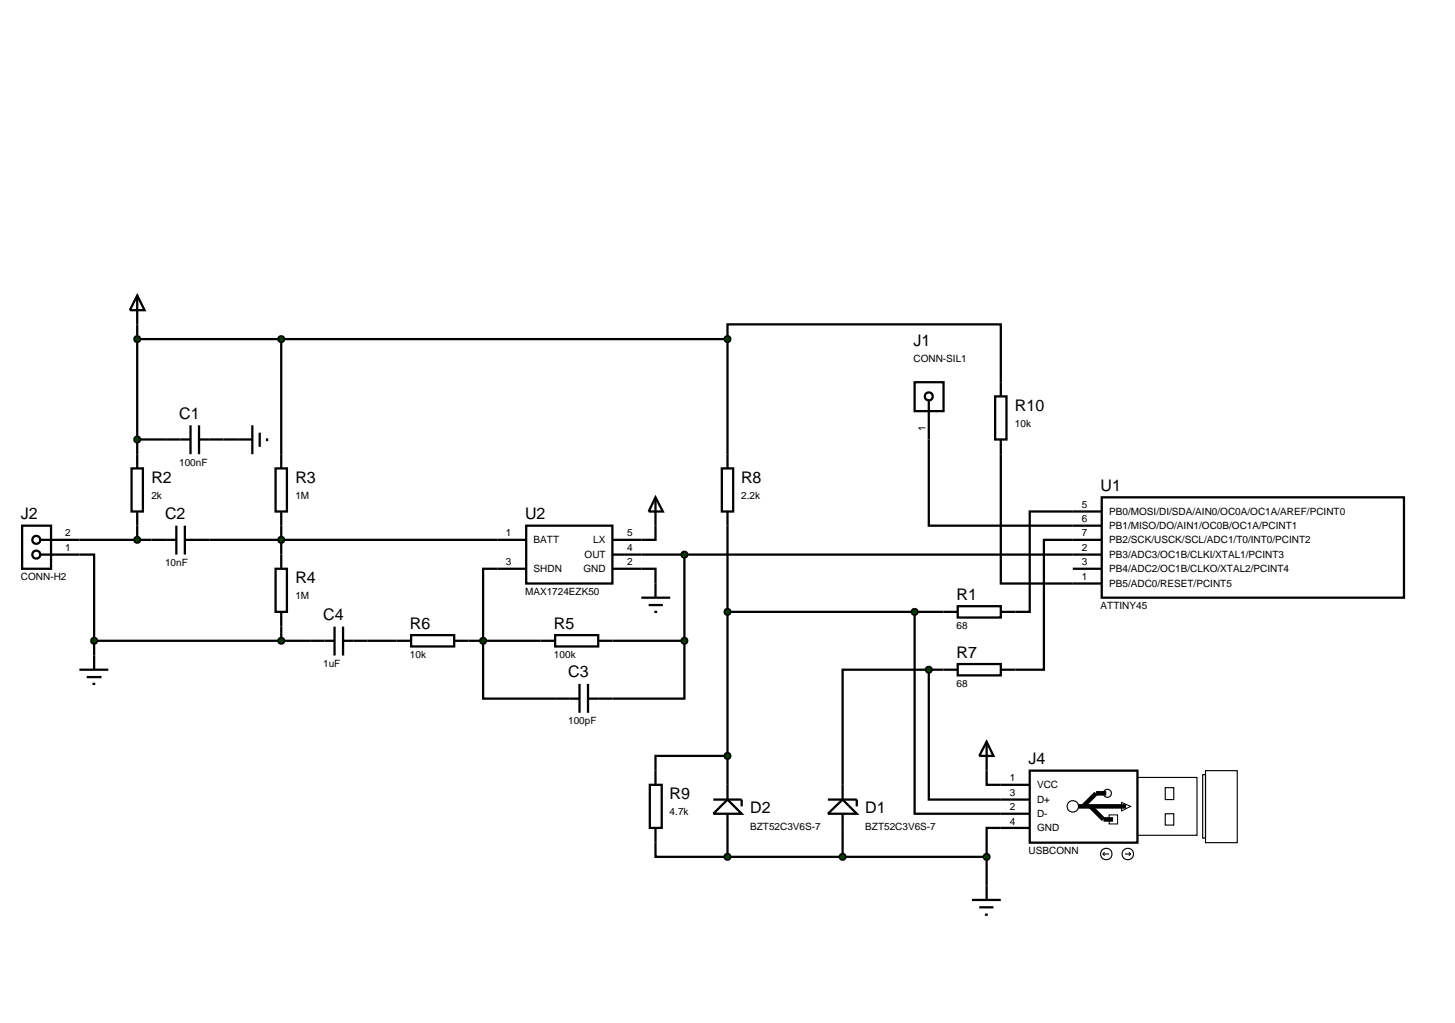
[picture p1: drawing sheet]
<svg xmlns="http://www.w3.org/2000/svg" width="257mm" height="180mm" viewBox="0 0 257 180" stroke-linecap="round" stroke-linejoin="round" font-family="sans-serif">
<g fill="none" stroke="#000" stroke-width=".4">
<path d="M24.2 52.1l1.3 2.6h-2.6zM24.2 52.1v30.5M24.2 59.8h104.1M49.6 59.8v20.3M128.3 59.8v-2.6h48.2v10.2M128.3 59.8v20.3M24.2 77.5h9.4M33.6 75v5.1M35.1 77.5h9.4M35.1 75v5.1M44.5 75v5.1M45.8 76.3v2.5"/>
<path d="M47.1 77.3v.5M163.8 77.5v15.2h30.5M3.9 92.7h5.1v7.6h-5.1zM7.2 97.8h9.4v15.2M7.2 95.2h23.9M23.2 82.6h2v7.6h-2zM24.2 90.2v5M31.1 92.7v5.1M32.6 95.2h60.2M32.6 92.7v5.1M49.6 92.7v5.1M92.8 92.7h15.2v10.2h-15.2z"/>
<path d="M108 97.8h86.3M115.6 87.7v7.5h-7.6M115.6 87.7l1.3 2.5h-2.5zM120.7 97.8v15.2M128.3 92.7v45.7M176.5 80.1v22.8h17.8M194.3 87.7h53.3v17.7h-53.3zM194.3 90.2h-12.7v17.7h-2.5M194.3 95.2h-10.2v22.9h-5M14 118.1h5.1M15.3 119.4h2.6M16.6 113v5.1"/>
<path d="M16.6 113h38.1M49.6 110.5v2.5M64.8 113h5.1M82.6 113h12.7M92.8 100.3h-7.6v22.9h12.7M108 100.3h7.6v5.1M108 113h12.7M113.1 105.4h5.1M114.4 106.7h2.5M115.4 107.9h.5M120.7 113v10.2h-12.7M128.3 107.9h38.1"/>
<path d="M161.3 107.9v35.6h15.2M163.8 118.1v22.9h12.7M163.8 118.1h-15.2v20.3M163.8 118.1h2.6M189.2 100.3h5.1M16.3 120.6h.5M128.3 133.3h-12.7v2.6M174 130.8v7.6h2.5M174 130.8l1.2 2.5h-2.5zM115.6 148.6v2.5h12.7M128.3 146v5.1M128.3 151.1h45.7"/>
<path d="M148.6 146v5.1M171.4 158.7h5.1M172.7 160h2.5M174 151.1v7.6M176.5 146h-2.5v5.1M173.7 161.3h.5"/>
<circle cx="6.4" cy="95.2" r=".7"/>
<circle cx="6.4" cy="97.8" r=".7"/>
</g>
<path d="M23.9 94.8l.3-.1-.5 .5zM24.2 94.7l.3 .1 .2 .4zM24.7 95.2l-.1 .3-.4 .2zM23.7 95.2l.5 .5-.4-.2z" fill="#004000" stroke="#000" stroke-width=".4"/>
<path d="M24.2 94.7l.5 .5-.5 .5-.5-.5z" fill="#004000"/>
<path d="M48.6 82.6h2v7.6h-2zM49.6 80.1v2.5M49.6 90.2v2.5M49.6 97.8v2.5M48.6 100.3h2v7.6h-2zM49.6 107.9v2.6" fill="none" stroke="#000" stroke-width=".4"/>
<g fill="#004000" stroke="#000" stroke-width=".4">
<path d="M49.3 94.8l.3-.1-.5 .5zM49.6 94.7l.3 .1 .2 .4zM50.1 95.2l-.1 .3-.4 .2zM49.1 95.2l.5 .5-.4-.2z"/>
<path d="M16.2 112.7l.4-.2-.5 .5zM16.6 112.5l.4 .2 .1 .3zM16.6 113.5l.5-.5-.2 .4zM16.1 113l.5 .5-.3-.1z"/>
</g>
<g fill="#004000">
<path d="M49.1 95.2l.5-.5 .5 .5-.5 .5z"/>
<path d="M16.6 112.5l.5 .5-.5 .5-.5-.5z"/>
</g>
<path d="M69.9 113h2.6M72.5 112h7.6v2h-7.6zM80.1 113h2.5M95.3 113h2.6M97.9 112h7.6v2h-7.6zM105.5 113h2.5" fill="none" stroke="#000" stroke-width=".4"/>
<path d="M84.8 112.7l.4-.2-.5 .5zM85.2 112.5l.4 .2 .1 .3zM85.2 113.5l.5-.5-.2 .4zM84.7 113l.5 .5-.3-.1z" fill="#004000" stroke="#000" stroke-width=".4"/>
<path d="M84.7 113l.5-.5 .5 .5-.5 .5z" fill="#004000"/>
<path d="M97.9 123.2h4.3M102.2 120.6v5.1M103.7 120.6v5.1M103.7 123.2h4.3" fill="none" stroke="#000" stroke-width=".4"/>
<path d="M120.3 112.7l.4-.2-.5 .5zM120.7 112.5l.4 .2 .1 .3zM121.2 113l-.2 .4-.3 .1zM120.2 113l.5 .5-.3-.1z" fill="#004000" stroke="#000" stroke-width=".4"/>
<path d="M120.2 113l.5-.5 .5 .5-.5 .5z" fill="#004000"/>
<path d="M54.7 113h4.3M59 110.5v5.1M60.5 110.5v5.1M60.5 113h4.3" fill="none" stroke="#000" stroke-width=".4"/>
<path d="M49.2 112.7l.4-.2-.5 .5zM49.6 112.5l.4 .2 .1 .3zM49.6 113.5l.5-.5-.2 .4zM49.1 113l.5 .5-.3-.1z" fill="#004000" stroke="#000" stroke-width=".4"/>
<path d="M49.1 113l.5-.5 .5 .5-.5 .5z" fill="#004000"/>
<g fill="none" stroke="#000" stroke-width=".2">
<path d="M200.6 137.1h10.5v10.2h-10.5zM205.5 138.9h1.5v2.1h-1.5zM212.1 136.6h.5v11.2h-.5zM212.6 135.9h5.6v12.7h-5.6zM194.5 150.6l.3 .3M194.5 150.6h1.1M194.8 150.3l-.3 .3M198.4 150.6h1M199.1 150.3l.3 .3M199.4 150.6l-.3 .3M205.5 143.5h1.5v2h-1.5z"/>
<circle cx="195.3" cy="139.9" r=".7"/>
<circle cx="189.2" cy="142.2" r="1.01"/>
<circle cx="195.1" cy="150.6" r="1.01"/>
<circle cx="198.9" cy="150.6" r="1.01"/>
</g>
<path d="M176.5 138.4h5.1M181.6 135.9h19v12.7h-19zM176.5 141h5.1M176.5 143.5h5.1M176.5 146h5.1" fill="none" stroke="#000" stroke-width=".4"/>
<path d="M195.1 139.9h-1.8l-2.3 2.3M190.2 142.2h8.4M192.3 142.2l2.3 2.3h1.7" fill="none" stroke="#000" stroke-width=".8" stroke-linecap="butt"/>
<path d="M195.6 143.7h1.5v1.6h-1.5zM197.8 141.5l1.6 .7-1.6 .8z" fill="none" stroke="#000" stroke-width=".18"/>
<g fill="#004000" stroke="#000" stroke-width=".4">
<path d="M49.3 59.4l.3-.1-.5 .5zM49.6 59.3l.4 .2 .1 .3zM49.6 60.3l.5-.5-.2 .4zM49.1 59.8l.5 .5-.4-.2z"/>
<path d="M23.8 77.2l.4-.2-.5 .5zM24.2 77l.3 .1 .2 .4zM24.2 78l.5-.5-.2 .4zM23.7 77.5l.5 .5-.4-.2z"/>
<path d="M23.9 59.4l.3-.1-.5 .5zM24.2 59.3l.4 .2 .1 .3zM24.2 60.3l.5-.5-.2 .4zM23.7 59.8l.5 .5-.4-.2z"/>
</g>
<g fill="#004000">
<path d="M49.6 59.3l.5 .5-.5 .5-.5-.5z"/>
<path d="M23.7 77.5l.5-.5 .5 .5-.5 .5z"/>
<path d="M24.2 59.3l.5 .5-.5 .5-.5-.5z"/>
</g>
<path d="M166.4 107.9h2.5M166.4 118.1h2.5M168.9 106.9h7.6v2h-7.6zM168.9 117.1h7.6v2h-7.6zM176.5 107.9h2.6M176.5 118.1h2.6" fill="none" stroke="#000" stroke-width=".4"/>
<g fill="#004000" stroke="#000" stroke-width=".4">
<path d="M173.6 150.8l.4-.2-.5 .5zM174 150.6l.4 .2 .1 .3zM174 151.6l.5-.5-.2 .4zM173.5 151.1l.5 .5-.3-.1z"/>
<path d="M161 107.5l.3-.1-.5 .5zM161.3 107.4l.3 .1 .2 .4zM161.8 107.9l-.2 .4-.3 .1zM160.8 107.9l.5 .5-.4-.2z"/>
</g>
<g fill="#004000">
<path d="M174 150.6l.5 .5-.5 .5-.5-.5z"/>
<path d="M161.3 107.4l.5 .5-.5 .5-.5-.5z"/>
</g>
<path d="M127.3 82.6h2v7.6h-2zM128.3 80.1v2.5M128.3 90.2v2.5" fill="none" stroke="#000" stroke-width=".4"/>
<path d="M128 107.5l.3-.1-.5 .5zM128.3 107.4l.3 .1 .2 .4zM128.8 107.9l-.1 .3-.4 .2zM127.8 107.9l.5 .5-.4-.2z" fill="#004000" stroke="#000" stroke-width=".4"/>
<path d="M128.3 107.4l.5 .5-.5 .5-.5-.5z" fill="#004000"/>
<path d="M114.6 138.4h2.1v7.6h-2.1zM115.6 135.9v2.5M148.6 138.4v2.6M115.6 146v2.6M146 143.5l2.6-2.5 2.5 2.5zM146 141h5.1v1.2M148.6 143.5v2.5" fill="none" stroke="#000" stroke-width=".4"/>
<g fill="#004000" stroke="#000" stroke-width=".4">
<path d="M148.2 150.8l.4-.2-.5 .5zM148.6 150.6l.4 .2 .1 .3zM148.6 151.6l.5-.5-.2 .4zM148.1 151.1l.5 .5-.3-.1z"/>
<path d="M163.5 117.7l.3-.1-.5 .5zM163.8 117.6l.4 .2 .1 .3zM164.3 118.1l-.2 .4-.3 .1zM163.3 118.1l.5 .5-.3-.1z"/>
</g>
<g fill="#004000">
<path d="M148.6 150.6l.5 .5-.5 .5-.5-.5z"/>
<path d="M163.8 117.6l.5 .5-.5 .5-.5-.5z"/>
</g>
<path d="M128.3 138.4v2.6M125.8 143.5l2.5-2.5 2.5 2.5zM125.8 141h5v1.2M128.3 143.5v2.5" fill="none" stroke="#000" stroke-width=".4"/>
<g fill="#004000" stroke="#000" stroke-width=".4">
<path d="M128 132.9l.3-.1-.5 .5zM128.3 132.8l.3 .1 .2 .4zM128.8 133.3l-.1 .3-.4 .2zM127.8 133.3l.5 .5-.4-.2z"/>
<path d="M127.9 150.8l.4-.2-.5 .5zM128.3 150.6l.4 .2 .1 .3zM128.8 151.1l-.2 .4-.3 .1zM127.8 151.1l.5 .5-.3-.1z"/>
</g>
<g fill="#004000">
<path d="M128.3 132.8l.5 .5-.5 .5-.5-.5z"/>
<path d="M128.3 150.6l.5 .5-.5 .5-.5-.5z"/>
</g>
<g fill="none" stroke="#000" stroke-width=".4">
<path d="M161.3 67.4h5.1v5.1h-5.1zM163.8 70.7v6.8M175.5 69.9h2v7.6h-2zM176.5 67.4v2.5M176.5 77.5v2.6"/>
<circle cx="163.8" cy="69.9" r=".7"/>
</g>
<g fill="#004000" stroke="#000" stroke-width=".4">
<path d="M128 59.4l.3-.1-.5 .5zM128.3 59.3l.4 .2 .1 .3zM128.8 59.8l-.1 .3-.4 .2zM127.8 59.8l.5 .5-.3-.1z"/>
<path d="M120.3 97.5l.4-.2-.5 .5zM120.7 97.3l.3 .1 .2 .4zM121.2 97.8l-.1 .3-.4 .2zM120.2 97.8l.5 .5-.3-.1z"/>
</g>
<g fill="#004000">
<path d="M128.3 59.3l.5 .5-.5 .5-.5-.5z"/>
<path d="M120.2 97.8l.5-.5 .5 .5-.5 .5z"/>
</g>
<g font-size="2.8">
<text x="161.1" y="61.1">J1</text>
<text x="31.6" y="73.9">C1</text>
<text x="179" y="72.5">R10</text>
<text x="26.7" y="85.2">R2</text>
<text x="52.1" y="85.2">R3</text>
<text x="130.7" y="85.2">R8</text>
<text x="194.1" y="86.6">U1</text>
<text x="3.7" y="91.6">J2</text>
<text x="29.1" y="91.6">C2</text>
<text x="92.6" y="91.6">U2</text>
<text x="52.1" y="102.9">R4</text>
<text x="168.7" y="105.8">R1</text>
<text x="57" y="109.4">C4</text>
<text x="72.3" y="110.9">R6</text>
<text x="97.7" y="110.9">R5</text>
<text x="100.2" y="119.5">C3</text>
<text x="168.7" y="116">R7</text>
<text x="181.4" y="134.8">J4</text>
<text x="118.1" y="141">R9</text>
<text x="132.3" y="143.5">D2</text>
<text x="152.6" y="143.5">D1</text>
</g>
<g font-size="1.8">
<text x="161.1" y="63.9">CONN-SIL1</text>
<text x="163.2" y="76" transform="rotate(-90 163.2 76)">1</text>
<text x="179" y="75.3">10k</text>
<text x="31.6" y="82.1">100nF</text>
<text x="26.7" y="88">2k</text>
<text x="52.1" y="88">1M</text>
<text x="130.7" y="88">2.2k</text>
<text x="190.8" y="89.6">5</text>
<text x="11.5" y="94.6">2</text>
<text x="89.2" y="94.6">1</text>
<text x="94.1" y="95.8">BATT</text>
<text x="104.6" y="95.8">LX</text>
<text x="110.6" y="94.6">5</text>
<text x="190.8" y="94.6">7</text>
<text x="190.8" y="92.1">6</text>
<text x="195.6" y="95.8">PB2/SCK/USCK/SCL/ADC1/T0/INT0/PCINT2</text>
<text x="195.6" y="93.3">PB1/MISO/DO/AIN1/OC0B/OC1A/PCINT1</text>
<text x="195.6" y="90.8">PB0/MOSI/DI/SDA/AIN0/OC0A/OC1A/AREF/PCINT0</text>
<text x="11.5" y="97.2">1</text>
<text x="29.1" y="99.8">10nF</text>
<text x="89.2" y="99.7">3</text>
<text x="94.1" y="100.9">SHDN</text>
<text x="102.9" y="100.9">GND</text>
<text x="103.1" y="98.4">OUT</text>
<text x="110.6" y="97.2">4</text>
<text x="110.6" y="99.7">2</text>
<text x="190.8" y="97.2">2</text>
<text x="190.8" y="99.7">3</text>
<text x="195.6" y="98.4">PB3/ADC3/OC1B/CLKI/XTAL1/PCINT3</text>
<text x="195.6" y="100.9">PB4/ADC2/OC1B/CLKO/XTAL2/PCINT4</text>
<text x="3.7" y="102.3">CONN-H2</text>
<text x="52.1" y="105.7">1M</text>
<text x="92.6" y="104.9">MAX1724EZK50</text>
<text x="190.8" y="102.3">1</text>
<text x="194.1" y="107.4">ATTINY45</text>
<text x="195.6" y="103.5">PB5/ADC0/RESET/PCINT5</text>
<text x="168.7" y="110.9">68</text>
<text x="57" y="117.6">1uF</text>
<text x="72.3" y="116">10k</text>
<text x="97.7" y="116">100k</text>
<text x="168.7" y="121.1">68</text>
<text x="100.2" y="127.7">100pF</text>
<text x="178.1" y="137.8">1</text>
<text x="118.1" y="143.8">4.7k</text>
<text x="178.1" y="140.4">3</text>
<text x="178.1" y="142.9">2</text>
<text x="182.9" y="139">VCC</text>
<text x="182.9" y="141.6">D+</text>
<text x="132.3" y="146.4">BZT52C3V6S-7</text>
<text x="152.6" y="146.4">BZT52C3V6S-7</text>
<text x="178.1" y="145.4">4</text>
<text x="182.9" y="144.1">D-</text>
<text x="182.9" y="146.6">GND</text>
<text x="181.4" y="150.6">USBCONN</text>
</g>
</svg>
